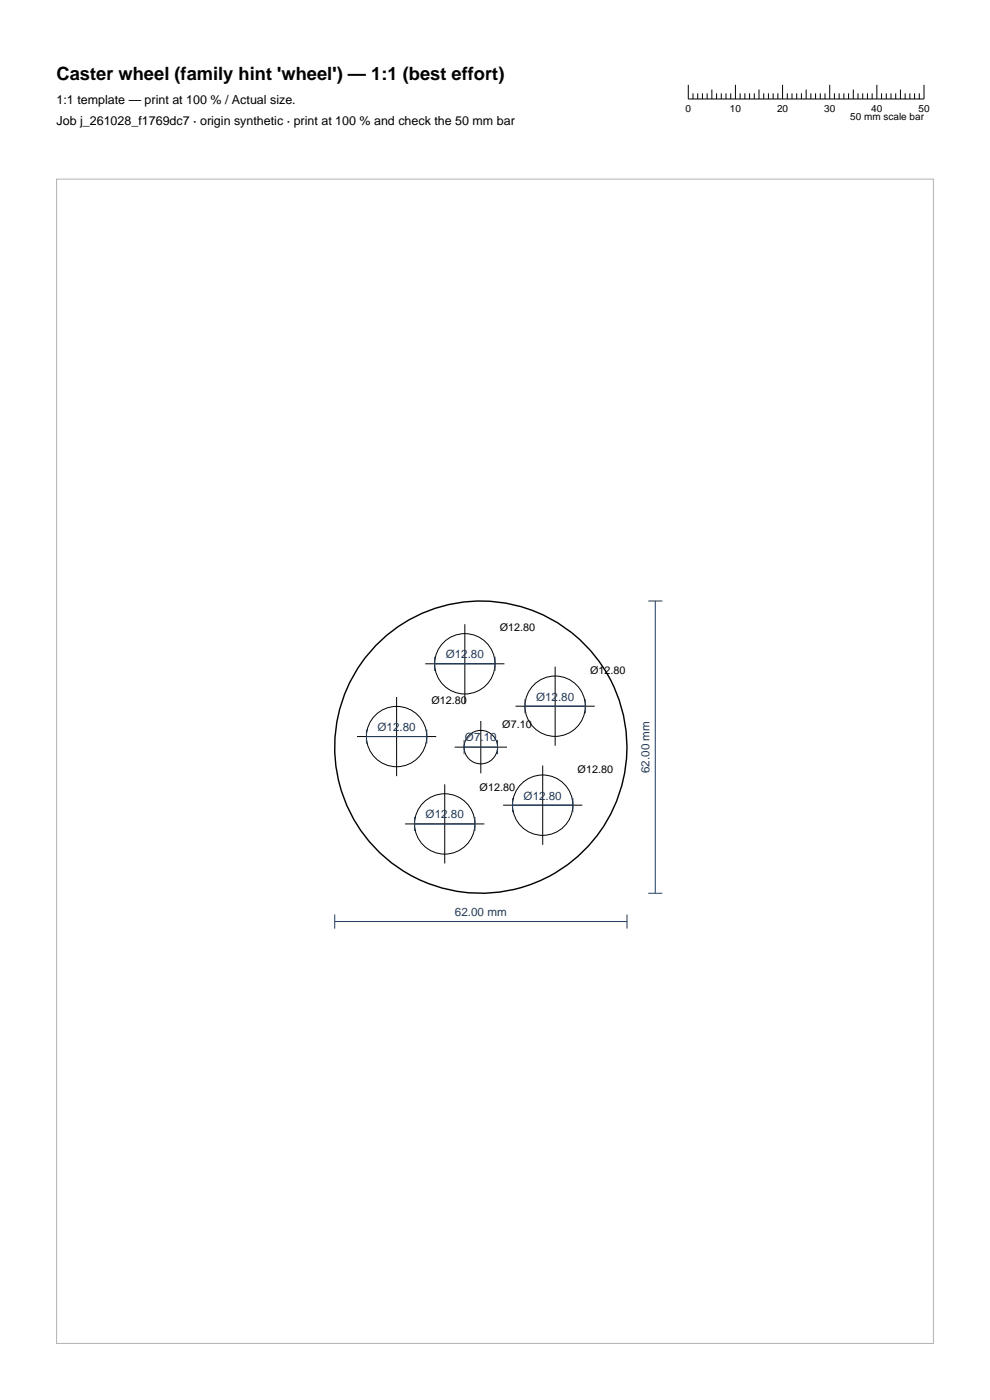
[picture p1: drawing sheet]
<svg xmlns="http://www.w3.org/2000/svg" width="210mm" height="297mm" viewBox="0 0 210 297" stroke-linecap="round" stroke-linejoin="round" font-family="sans-serif">
<g fill="none" stroke="#000" stroke-width=".21">
<path d="M146 18v3h50v-3M147 19.8v1.2M148 19.8v1.2M149 19.8v1.2M150 19.8v1.2M151 19v2M152 19.8v1.2M153 19.8v1.2M154 19.8v1.2M155 19.8v1.2M156 18v3M157 19.8v1.2"/>
<path d="M158 19.8v1.2M159 19.8v1.2M160 19.8v1.2M161 19v2M162 19.8v1.2M163 19.8v1.2M164 19.8v1.2M165 19.8v1.2M166 18v3M167 19.8v1.2M168 19.8v1.2M169 19.8v1.2"/>
<path d="M170 19.8v1.2M171 19v2M172 19.8v1.2M173 19.8v1.2M174 19.8v1.2M175 19.8v1.2M176 18v3M177 19.8v1.2M178 19.8v1.2M179 19.8v1.2M180 19.8v1.2M181 19v2"/>
<path d="M182 19.8v1.2M183 19.8v1.2M184 19.8v1.2M185 19.8v1.2M186 18v3M187 19.8v1.2M188 19.8v1.2M189 19.8v1.2M190 19.8v1.2M191 19v2M192 19.8v1.2M193 19.8v1.2"/>
<path d="M194 19.8v1.2M195 19.8v1.2M98.6 132.4v16.8M75.7 156.3h16.8M84.1 147.9v16.8M90.2 140.8h16.8M96.4 158.5h11.1M102 152.9v11.1M109.4 149.8h16.8M117.8 141.4v16.8M85.9 174.8h16.8M94.3 166.4v16.8"/>
<path d="M106.7 170.8h16.8M115.1 162.4v16.8"/>
<circle cx="84.1" cy="156.3" r="6.4"/>
<circle cx="98.6" cy="140.8" r="6.4"/>
<circle cx="102" cy="158.5" r="3.6"/>
<circle cx="117.8" cy="149.8" r="6.4"/>
<circle cx="94.3" cy="174.8" r="6.4"/>
<circle cx="115.1" cy="170.8" r="6.4"/>
</g>
<circle cx="102" cy="158.5" r="31" fill="none" stroke="#000" stroke-width=".3"/>
<g fill="none" stroke="#1f3b5e" stroke-width=".21">
<path d="M92.2 139.3v3M105 139.3v3M137.5 127.5h3M139 127.5v62M77.7 156.3h12.8M77.7 154.8v3M90.5 154.8v3M92.2 140.8h12.8M98.4 158.5h7.1M98.4 157v3M105.5 157v3M111.4 149.8h12.8"/>
<path d="M111.4 148.3v3M124.2 148.3v3M87.9 174.8h12.8M87.9 173.3v3M100.7 173.3v3M108.7 170.8h12.8M108.7 169.3v3M121.5 169.3v3M71 195.5h62M71 194v3M133 194v3M137.5 189.5h3"/>
</g>
<path d="M12 38h186v247h-186z" fill="none" stroke="#b3b3b3" stroke-width=".21"/>
<text font-size="3.9" x="12" y="17">Caster wheel (family hint 'wheel') — 1:1 (best effort)</text>
<g font-size="2.6">
<text x="12" y="22">1:1 template — print at 100 % / Actual size.</text>
<text x="12" y="26.5">Job j_261028_f1769dc7 · origin synthetic · print at 100 % and check the 50 mm bar</text>
</g>
<g font-size="2.5" fill="#1f3b5e">
<text x="94.6" y="139.6">Ø12.80</text>
<text x="113.7" y="148.6">Ø12.80</text>
<text x="80.1" y="155.1">Ø12.80</text>
<text x="98.6" y="157.3">Ø7.10</text>
<text x="137.8" y="164" transform="rotate(-90 137.8 164)">62.00 mm</text>
<text x="90.3" y="173.6">Ø12.80</text>
<text x="111.1" y="169.6">Ø12.80</text>
<text x="96.5" y="194.3">62.00 mm</text>
</g>
<g font-size="2.3">
<text x="106" y="133.9">Ø12.80</text>
<text x="125.2" y="142.9">Ø12.80</text>
<text x="91.5" y="149.4">Ø12.80</text>
<text x="106.5" y="154.4">Ø7.10</text>
<text x="101.7" y="167.9">Ø12.80</text>
<text x="122.5" y="163.9">Ø12.80</text>
</g>
<g font-size="2.1">
<text x="145.4" y="23.8">0</text>
<text x="154.8" y="23.8">10</text>
<text x="164.8" y="23.8">20</text>
<text x="174.8" y="23.8">30</text>
<text x="184.8" y="23.8">40</text>
<text x="194.8" y="23.8">50</text>
<text x="180.4" y="25.5">50 mm scale bar</text>
</g>
</svg>
